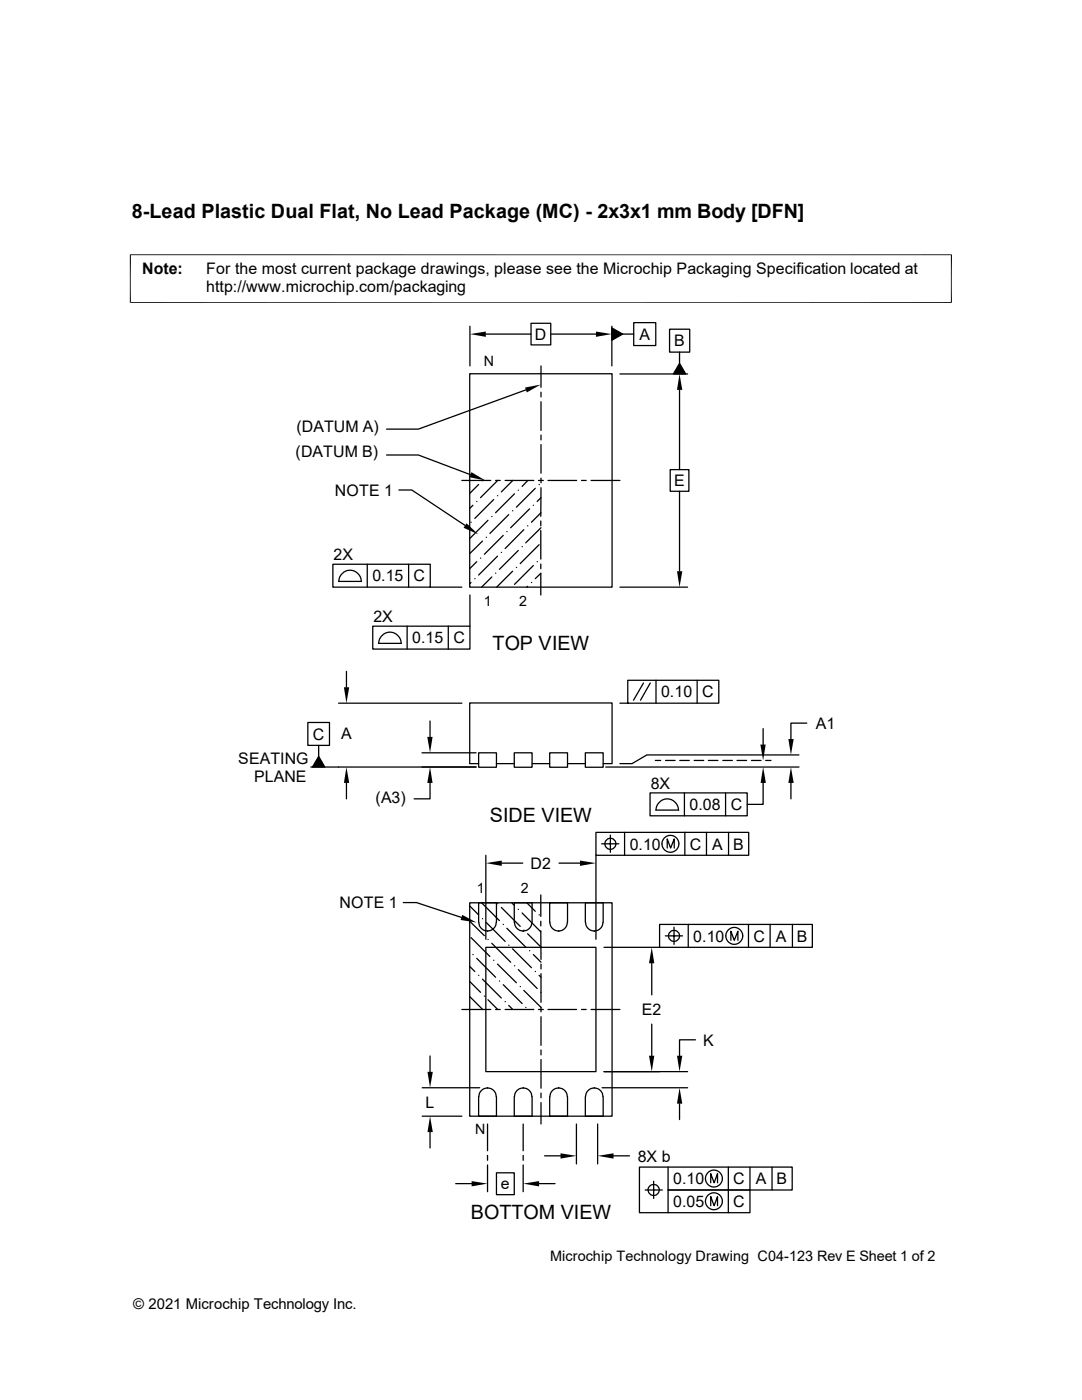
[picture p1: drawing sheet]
<svg xmlns="http://www.w3.org/2000/svg" width="216mm" height="279mm" viewBox="0 0 216 279" stroke-linecap="round" stroke-linejoin="round" font-family="sans-serif">
<g fill="none" stroke="#000" stroke-width=".25">
<path d="M93.7 74.6h28.4v42.6h-28.4zM93.8 65.1v7.9M96.9 66.7h9.1M104.9 77.8l-21.4 7.8h-6.4M106 64.5h3.9v4.3h-3.9zM107.9 73v4.3M107.9 78.3v.9M109.9 66.7h9M122.1 65.4l2.1 1.3-2.1 1.2zM122.1 65.1v7.9M123.7 74.6h13.5M124.2 66.7h2.2"/>
<path d="M126.4 64.4h4.5v4.6h-4.5zM133.6 65.7h4v4.6h-4zM135.6 72.5l1.2 2.1h-2.4zM135.6 70.3v2.2M135.6 77.8v15.9M77.1 90.8h6.4l10.4 3.9M79.6 97.8h2.6l10.6 7.1M92.2 95.9h5.7M95.5 96.7l-1.8 1.8M96.3 95.9h.1M98.5 99.7l-3.8 3.8M98.9 95.9h.9"/>
<path d="M99.3 98.9h.1M99.3 95.9l-3.4 3.4M100.8 95.9h5.7M102.3 95.9l-2.3 2.3M102.7 98.6l-3.8 3.7M103.4 97.8h.1M105.3 95.9l-1.1 1.2M106.8 97.5l-3.8 3.7M107.4 95.9h1M107.6 96.7h.1M107.9 99.3l-.7 .8M107.9 80.2v5.7"/>
<path d="M107.9 86.8v1M107.9 88.7v5.7M107.9 95.4v1M107.9 97.3v5.7M109.3 95.9h5.8M116 95.9h1M117.9 95.9h5.8M133.7 93.7h3.8v4.3h-3.8zM135.6 98v16M66.4 112.6h19.5v4.6h-19.5zM67.6 116h4.5M67.6 116a2.24 2.24 0 0 1 2.2-2.2 2.24 2.24 0 0 1 2.3 2.2"/>
<path d="M73.3 112.6v4.6M81.5 112.6v4.6M85.8 117.2h6.4M93.8 118.7v6.3M94 104.2h.1M94 116.2l-.3 .3M94.4 100.8l-.7 .7M94.7 115.5h.1M95.1 100.1h.1M95.1 112.1l-1.4 1.4M95.9 111.4h.1M96.3 108l-2.6 2.5"/>
<path d="M97 107.2h.1M97.4 103.8l-3.7 3.7M98.1 103.1h.1M98.1 115.1l-2 2.1M98.9 114.4h.1M99.3 111l-3.8 3.8M100 110.2h.1M100.4 106.8l-3.8 3.8M101.1 106.1h.1M101.5 102.7l-3.8 3.8M102.3 101.9h.1M102.3 114l-3.2 3.2"/>
<path d="M103 113.2h.1M103.4 109.9l-3.7 3.7M104.2 109.1h.1M104.5 105.7l-3.7 3.8M105.3 104.9h.1M105.3 117l-.2 .2M105.7 101.6l-3.8 3.7M106 116.2h.1M106.4 100.8h.1M106.4 112.9l-3.7 3.7M107.2 112.1h.1M107.6 108.7l-3.8 3.8"/>
<path d="M107.9 104v.9M107.9 105.9v5.7M107.9 112.6v.9M107.9 114.5v4.2M107.9 102.3l-1.9 1.9M107.9 105.3l-3 3M107.9 114.4l-1.1 1.1M123.7 117.2h13.5M69.1 134v3.2M74.4 125h19.4v4.5h-19.4zM75.5 128.4h4.6M75.6 128.4a2.24 2.24 0 0 1 2.2-2.2 2.24 2.24 0 0 1 2.3 2.2"/>
<path d="M81.2 125v4.5M89.5 125v4.5M128.4 136.3l-2 3.4M129.8 136.3l-2 3.4M130.9 135.8v4.5M139.1 135.8v4.5M61.4 144.2h4.3v4.6h-4.3zM62 153.1h33M63.6 151l1.2 2.1h-2.4zM63.6 148.8v2.2M67.6 140.3h24.6M69.1 156.3v3.1"/>
<path d="M84.2 150.2h10.8M85.8 156.3v3.1h-3.2M85.8 143.9v3.2M95.5 150.2h3.6v2.9h-3.6zM95.5 152.4h-1.8v-12.1h28.4v12.1h-1.7M99.1 152.4h3.5M102.6 150.2h3.6v2.9h-3.6zM106.2 152.4h3.5M109.7 150.2h3.5v2.9h-3.5zM113.2 152.4h3.6M116.8 150.2h3.6v2.9h-3.6zM120.9 153.1h38.5"/>
<path d="M123.7 140.3h19.7v-4.5h-18.1v4.5M129.7 158.2h19.4v4.6h-19.4zM130.8 151.8h1M132.8 151.8h1.9M135.6 151.8h1.9M136.6 158.2v4.6M138.5 151.8h1.9M141.4 151.8h1.9M144.2 151.8h1.9M144.8 158.2v4.6M147.1 151.8h1.9M149.9 151.8h1.9"/>
<path d="M152.3 156.3v4.2h-3.2M152.3 145.4v3.2M152.8 151.8h1M157.8 156.3v3.1M159.4 150.7h-30.3l-3 1.7h-2.4M161 144.3h-3.2v3.2M96.9 170.7v16.8M100.1 172.3h4.2M107.9 178.6v4.3M111.5 172.3h4.2M118.9 166.1h30.5v4.6h-30.5zM118.9 170.7v16.8"/>
<path d="M120.1 168.4h3.4M121.8 166.7v3.4M124.6 166.1v4.6M130.9 161.7h4.5M130.9 161.7a2.24 2.24 0 0 1 2.2-2.3 2.24 2.24 0 0 1 2.3 2.3M133.1 169.2v-1.8l.7 1.8 .7-1.8v1.8M136.7 166.1v4.6M141 166.1v4.6M145.4 166.1v4.6M80.5 180.1h2.6l9 3M93.7 180.2h28.4v42.6h-28.4zM93.7 198.9l2.6 2.6"/>
<path d="M93.7 195.9l2.2 2.1M93.7 192.9l1 1M93.7 183.9l2.9 2.8M93.7 180.8l1.8 1.8M94 187.1l3.7 3.8M94.4 190.5h.1M95.1 191.3l3.8 3.7M95.5 194.6h.1M96.1 180.2l3.6 3.5M96.3 195.4l3.7 3.8M96.3 183.3h.1M96.6 198.8h.1"/>
<path d="M96.9 189.1h22v24.8h-22zM97 184.1l3.8 3.8M97.3 185.8h.1M97.4 199.5l1.9 2M97.4 187.5h.1M98.1 188.3l3.8 3.7M98.5 191.6h.1M99 184.1a1.73 1.73 0 0 1-1.7 1.7M99.1 184.1v-3.9h-3.6v3.9a1.73 1.73 0 0 0 1.8 1.7M99.3 192.4l3.7 3.7M99.3 180.3h.1M99.7 195.8h.1"/>
<path d="M100 181.1l3.8 3.8M100.4 196.5l3.8 3.8M100.4 184.5h.1M100.8 199.9h.1M101.1 185.3l3.8 3.7M101.5 188.6h.1M102.1 180.2l.6 .5M102.3 189.4l3.7 3.7M102.6 184.1v-3.9h3.6l-.1 3.9a1.73 1.73 0 0 1-1.7 1.7M102.7 184.1a1.73 1.73 0 0 0 1.7 1.7M102.7 192.7h.1M103.4 193.5l3.8 3.8"/>
<path d="M103.4 181.5h.1M103.8 196.9h.1M104.2 182.2l3.7 3.8M104.4 185.8h.1M104.5 197.7l3.4 3.3M104.5 185.6h.1M105.1 180.2l1.7 1.7M105.3 186.4l2.6 2.6M105.7 189.7h.1M106.4 190.5l1.5 1.5M106.8 193.9h.1M107.6 194.6l.3 .4"/>
<path d="M107.6 182.6h.1M107.9 198h.1M107.9 185.8v5.7M107.9 183.9v.9M107.9 192.4v1M107.9 194.3v5.7M109.7 184.1v-3.9h3.5v3.9M109.7 184.1a1.73 1.73 0 0 0 1.8 1.7M111.5 185.8h.1M113.2 184.1a1.73 1.73 0 0 1-1.7 1.7M116.8 184.1v-3.9h3.6v3.9M116.8 184.1a1.73 1.73 0 0 0 1.8 1.7"/>
<path d="M118.6 185.8h.1M120.3 184.1a1.73 1.73 0 0 1-1.7 1.7M120.5 189.1h11.1M130 192.2v6.3M131.6 184.5h30.5v4.6h-30.5zM132.8 186.8h3.4M134.5 185v3.5M137.3 184.5v4.6M145.8 187.7v-1.9l.7 1.9 .7-1.9v1.9M149.4 184.5v4.6M153.7 184.5v4.6M158.1 184.5v4.6"/>
<path d="M84.2 217.1h11.5M85.8 210.7v3.2M92.2 201.5h5.7M97.3 217.1h.1M98.9 201.5h.9M99 218.9a1.74 1.74 0 0 0-1.7-1.8 1.74 1.74 0 0 0-1.8 1.8v3.9h3.6v-3.9M100.8 201.5h5.7M101.5 200.7l.8 .8M102.6 218.9v3.9h3.6l-.1-3.9a1.74 1.74 0 0 0-1.7-1.8 1.74 1.74 0 0 0-1.7 1.8M104.4 217.1h.1M104.9 201h.1M107.4 201.5h1"/>
<path d="M107.9 201v.9M107.9 202.9v5.7M107.9 209.6v.9M107.9 211.5v5.7M107.9 218.1v1M109.3 201.5h5.8M109.7 218.9v3.9h3.5v-3.9M109.7 218.9a1.74 1.74 0 0 1 1.8-1.8 1.74 1.74 0 0 1 1.7 1.8M111.5 217.1h.1M116 201.5h1M116.8 218.9v3.9h3.6v-3.9M116.8 218.9a1.74 1.74 0 0 1 1.8-1.8 1.74 1.74 0 0 1 1.7 1.8"/>
<path d="M117.9 201.5h5.8M118.6 217.1h.1M120.1 217.1h17.1M120.5 213.9h16.7M130 204.4v6.3M138.8 207.5h-3.2v3.2M84.2 222.8h8M85.8 225.9v3.2M90.9 236.2h3.2M97.3 224.3v5.4M97.3 230.6v1M97.3 232.5v5.3"/>
<path d="M99.1 234.1h3.5v4.3h-3.5zM104.4 224.3v5.4M104.4 230.6v1M104.4 232.5v5.3M107.6 236.2h3.1M107.9 220v4.3M108.7 230.7h3.1M115 224.3v8M119.3 224.3v8M122.4 230.7h3.2M128.7 237.5h3.5M129.3 237.5a1.14 1.14 0 0 1 1.1-1.1 1.14 1.14 0 0 1 1.2 1.1"/>
<path d="M129.3 237.5a1.1 1.1 0 0 0 1.1 1.1 1.1 1.1 0 0 0 1.1-1.1M130.4 235.8v3.4M133.3 232.9v4.6h16.3v4.5h-22v-9.1h30.5v4.6h-24.8v4.5M135.6 220.3v3.1M141.8 236.1v-1.9l.7 1.9 .7-1.9v1.9M145.3 232.9v9.1M149.6 232.9v4.6M154.1 232.9v4.6M141.8 240.6v-1.8l.7 1.8 .7-1.8v1.8"/>
<circle cx="121.8" cy="168.4" r="1.11"/>
<circle cx="133.8" cy="168.4" r="1.69"/>
<circle cx="134.5" cy="186.8" r="1.11"/>
<circle cx="146.5" cy="186.8" r="1.69"/>
<circle cx="142.5" cy="239.7" r="1.69"/>
<circle cx="142.5" cy="235.2" r="1.69"/>
</g>
<g fill="#000">
<path d="M93.8 66.7l3.1-.5v1zM104.8 77.3l3.1-.5-2.8 1.5zM118.9 66.2l3.2 .5-3.2 .5zM122.1 65.4l2.1 1.3-2.1 1.2zM135.6 74.6l.5 3.2h-1zM135.6 72.5l1.2 2.1h-2.4zM94.1 94.2l2.8 1.7-3.2-.6zM93.1 104.4l2.3 2.2-2.9-1.3zM135.1 114h1l-.5 3.2zM68.6 137.2h1.1l-.6 3.1zM63.6 151l1.2 2.1h-2.4zM69.1 153.1l.6 3.2h-1.1z"/>
<path d="M85.3 147.1h1l-.5 3.1zM85.8 153.1l.5 3.2h-1zM151.7 148.6h1.1l-.5 3.2zM152.3 153.1l.5 3.2h-1zM157.8 153.1l.6 3.2h-1.1zM157.3 147.5h1.1l-.6 3.2zM96.9 172.3l3.2-.6v1.1zM115.7 171.7l3.2 .6-3.2 .5zM92.2 182.6l2.9 1.5-3.2-.5zM130 189.1l.6 3.1h-1.1zM85.3 213.9h1.1l-.6 3.2zM129.5 210.7h1.1l-.6 3.2z"/>
<path d="M135.1 210.7h1l-.5 3.2zM85.8 222.8l.6 3.1h-1.1zM94.1 235.7l3.2 .5-3.2 .6zM104.4 236.2l3.2-.5v1.1zM111.8 230.2l3.2 .5-3.2 .5zM119.3 230.7l3.1-.5v1zM135.6 217.1l.5 3.2h-1z"/>
</g>
<path d="M26 50.8v9.7M189.8 50.8v9.7" fill="none" stroke="#000" stroke-width=".21"/>
<path d="M25.9 50.8h164M25.9 60.4h164" fill="none" stroke="#000" stroke-width=".2"/>
<g font-size="3.9">
<text x="26.3" y="43.5">8-Lead Plastic Dual Flat, No Lead Package (MC) - 2x3x1 mm Body [DFN]</text>
<text x="98.3" y="129.7">TOP VIEW</text>
<text x="97.7" y="164">SIDE VIEW</text>
<text x="93.9" y="243.2">BOTTOM VIEW</text>
</g>
<g font-size="3.2">
<text x="28.4" y="54.6">Note:</text>
<text x="41.1" y="54.6">For the most current package drawings, please see the Microchip Packaging Specification located at</text>
<text x="41.1" y="58.3">http://www.microchip.com/packaging</text>
<text x="106.7" y="67.8">D</text>
<text x="127.6" y="67.8">A</text>
<text x="134.5" y="69.1">B</text>
<text x="59.1" y="86.1">(DATUM A)</text>
<text x="59" y="91.2">(DATUM B)</text>
<text x="66.8" y="99">NOTE 1</text>
<text x="134.5" y="97">E</text>
<text x="66.5" y="111.8">2X</text>
<text x="74.3" y="116">0.15</text>
<text x="82.5" y="116">C</text>
<text x="74.5" y="124.2">2X</text>
<text x="82.3" y="128.4">0.15</text>
<text x="90.5" y="128.4">C</text>
<text x="131.9" y="139.1">0.10</text>
<text x="140.1" y="139.2">C</text>
<text x="62.4" y="147.6">C</text>
<text x="68.1" y="147.5">A</text>
<text x="162.8" y="145.5">A1</text>
<text x="47.5" y="152.4">SEATING</text>
<text x="50.7" y="156.1">PLANE</text>
<text x="74.9" y="160.2">(A3)</text>
<text x="129.8" y="157.5">8X</text>
<text x="137.6" y="161.7">0.08</text>
<text x="145.8" y="161.7">C</text>
<text x="105.8" y="173.4">D2</text>
<text x="125.6" y="169.5">0.10</text>
<text x="137.6" y="169.5">C</text>
<text x="142.1" y="169.5">A</text>
<text x="146.3" y="169.5">B</text>
<text x="67.8" y="181.3">NOTE 1</text>
<text x="138.3" y="187.9">0.10</text>
<text x="150.4" y="187.9">C</text>
<text x="154.8" y="187.9">A</text>
<text x="159" y="187.9">B</text>
<text x="128.1" y="202.6">E2</text>
<text x="140.3" y="208.7">K</text>
<text x="84.9" y="221.1">L</text>
<text x="127.3" y="231.8">8X b</text>
<text x="99.9" y="237.4">e</text>
<text x="134.3" y="236.3">0.10</text>
<text x="146.3" y="236.3">C</text>
<text x="150.8" y="236.3">A</text>
<text x="154.9" y="236.3">B</text>
<text x="134.3" y="240.9">0.05</text>
<text x="146.3" y="240.9">C</text>
</g>
<text font-size="3" x="26.6" y="261.3">© 2021 Microchip Technology Inc.</text>
<text font-size="2.9" x="109.8" y="251.6">Microchip Technology Drawing C04-123 Rev E Sheet 1 of 2</text>
<g font-size="2.8">
<text x="96.5" y="73">N</text>
<text x="96.5" y="121">1</text>
<text x="103.6" y="121">2</text>
<text x="95.1" y="178.2">1</text>
<text x="103.9" y="178.2">2</text>
<text x="94.8" y="226.4">N</text>
</g>
</svg>
